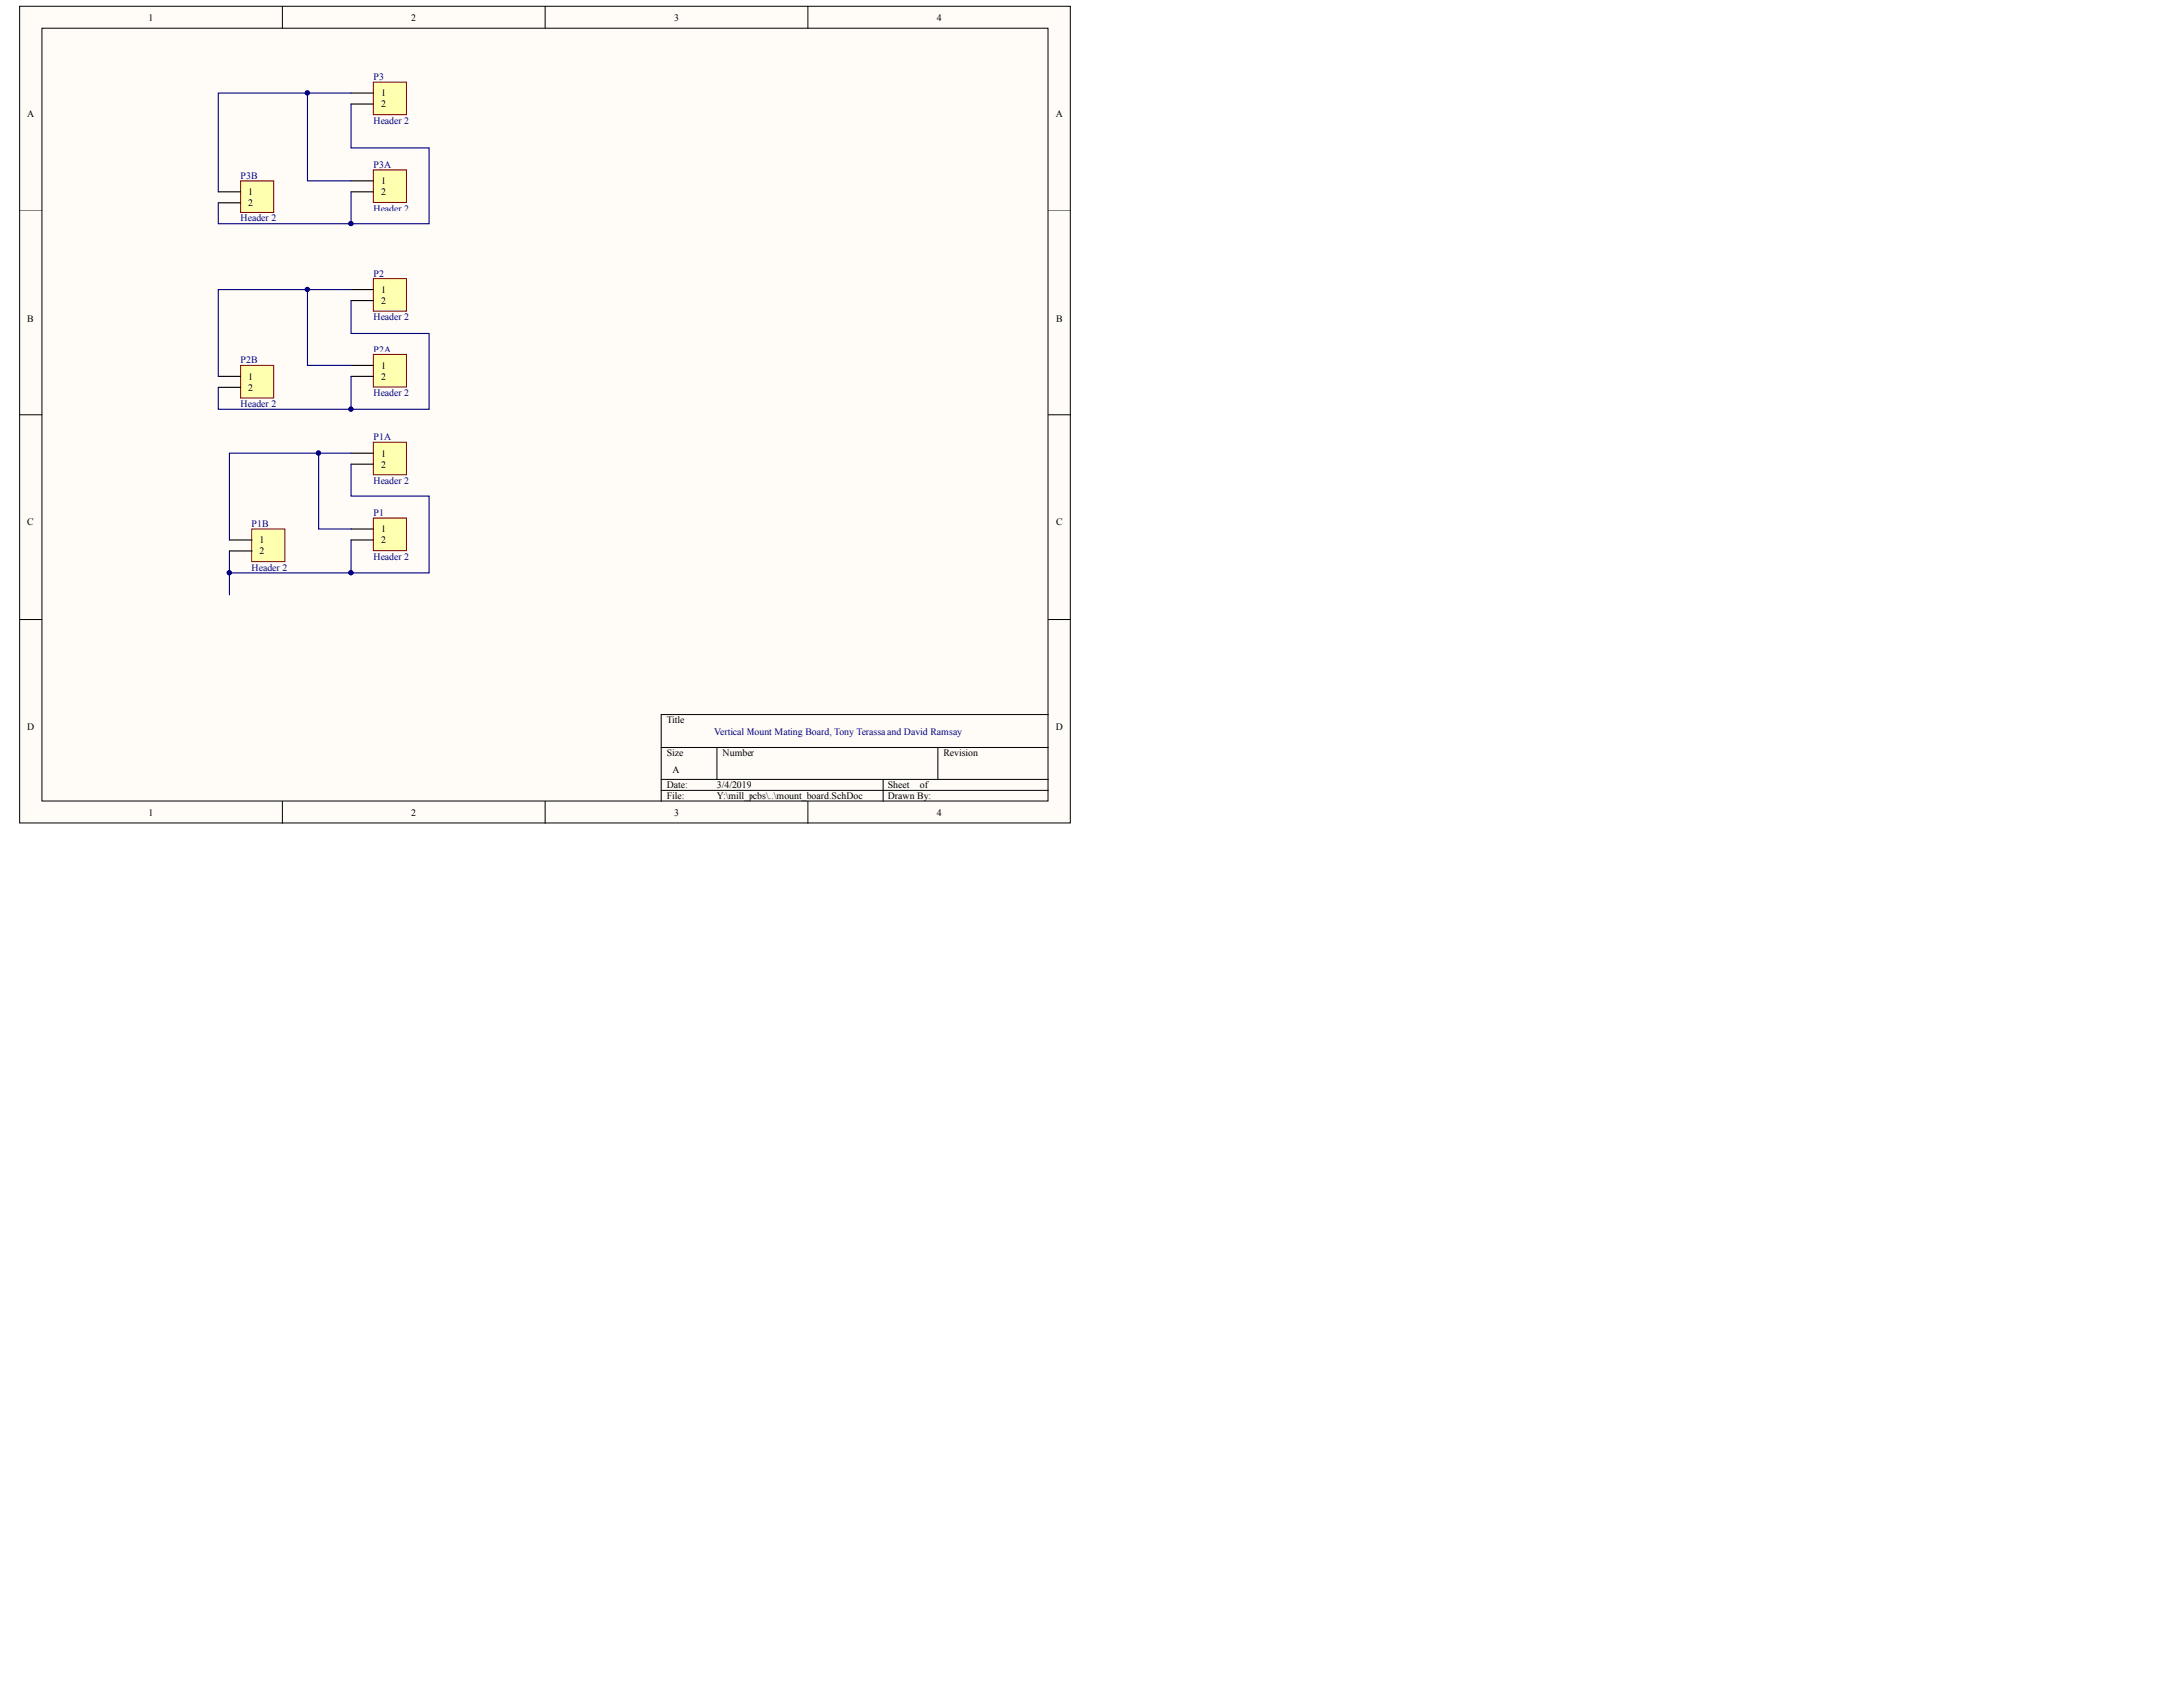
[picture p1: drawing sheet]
<svg xmlns="http://www.w3.org/2000/svg" width="558mm" height="432mm" viewBox="0 0 558 432" stroke-linecap="round" stroke-linejoin="round" font-family="sans-serif">
<g fill="#fffcf8" stroke="#000" stroke-width=".25">
<path d="M5 1.6h268.7v208.7h-268.7z"/>
<path d="M10.6 7.2h257.5v197.5h-257.5z"/>
</g>
<g fill="none" stroke="#000" stroke-width=".25">
<path d="M72.2 1.6v5.6M139.4 1.6v5.6M206.6 1.6v5.6M5 53.8h5.6M268.1 53.8h5.7M5 106h5.6M268.1 106h5.7M5 158.2h5.6M268.1 158.2h5.7M169.1 190.9h99M169.1 199.3h99M183.3 190.9v8.4"/>
<path d="M225.7 199.3v5.5M239.8 190.9v8.4M268.1 182.6h-99v22.2M72.2 204.8v5.6M139.4 204.8v5.6M169.1 202h99M206.6 204.8v5.6"/>
</g>
<path d="M95.5 43.4h8.4v8.2h-8.4z" fill="#ffffb0" stroke="#800000" stroke-width=".25"/>
<path d="M89.9 46.1h5.6M89.9 48.9h5.6" fill="none" stroke="#000" stroke-width=".28"/>
<path d="M95.5 90.7h8.4v8.2h-8.4z" fill="#ffffb0" stroke="#800000" stroke-width=".25"/>
<path d="M89.9 93.5h5.6M89.9 96.2h5.6" fill="none" stroke="#000" stroke-width=".28"/>
<path d="M95.5 113h8.4v8.2h-8.4z" fill="#ffffb0" stroke="#800000" stroke-width=".25"/>
<path d="M89.9 115.7h5.6M89.9 118.5h5.6" fill="none" stroke="#000" stroke-width=".28"/>
<path d="M95.5 21.1h8.4v8.2h-8.4z" fill="#ffffb0" stroke="#800000" stroke-width=".25"/>
<path d="M89.9 23.9h5.6M89.9 26.6h5.6" fill="none" stroke="#000" stroke-width=".28"/>
<path d="M95.5 71.2h8.4v8.3h-8.4z" fill="#ffffb0" stroke="#800000" stroke-width=".25"/>
<path d="M89.9 74h5.6M89.9 76.8h5.6" fill="none" stroke="#000" stroke-width=".28"/>
<path d="M95.5 132.4h8.4v8.3h-8.4z" fill="#ffffb0" stroke="#800000" stroke-width=".25"/>
<path d="M89.9 135.2h5.6M89.9 138h5.6" fill="none" stroke="#000" stroke-width=".28"/>
<path d="M89.9 23.9h-11.3v22.2h11.3M89.9 26.6v11.2h19.8v19.5h-19.8v-8.4M89.9 74h-11.3v19.5h11.3M89.9 76.8v8.3h19.8v19.5h-19.8v-8.4M89.9 115.7h-8.5v19.5h8.5M89.9 118.5v8.4h19.8v19.5h-19.8v-8.4" fill="none" stroke="#000080" stroke-width=".28"/>
<g fill="#000080" stroke="#000080" stroke-width=".25">
<circle cx="78.5" cy="23.8" r=".52"/>
<circle cx="89.8" cy="57.2" r=".52"/>
<circle cx="78.5" cy="73.9" r=".52"/>
<circle cx="89.8" cy="104.6" r=".52"/>
<circle cx="81.3" cy="115.7" r=".52"/>
<circle cx="89.8" cy="146.3" r=".52"/>
</g>
<path d="M61.6 46.1h8.4v8.3h-8.4z" fill="#ffffb0" stroke="#800000" stroke-width=".25"/>
<path d="M55.9 48.9h5.7M55.9 51.7h5.7" fill="none" stroke="#000" stroke-width=".28"/>
<path d="M61.6 93.5h8.4v8.2h-8.4z" fill="#ffffb0" stroke="#800000" stroke-width=".25"/>
<path d="M55.9 96.2h5.7M55.9 99h5.7" fill="none" stroke="#000" stroke-width=".28"/>
<path d="M64.4 135.2h8.4v8.3h-8.4z" fill="#ffffb0" stroke="#800000" stroke-width=".25"/>
<path d="M58.7 138h5.7M58.7 140.8h5.7" fill="none" stroke="#000" stroke-width=".28"/>
<path d="M78.6 23.9h-22.7v25M55.9 51.7v5.6h34M78.6 74h-22.7v22.2M55.9 99v5.6h34M81.4 115.7h-22.7v22.3M58.7 140.8v11.1M58.7 146.4h31.2" fill="none" stroke="#000080" stroke-width=".28"/>
<g fill="#000080" stroke="#000080" stroke-width=".25">
<circle cx="81.3" cy="115.7" r=".52"/>
<circle cx="58.7" cy="146.3" r=".52"/>
<circle cx="89.8" cy="146.3" r=".52"/>
<circle cx="89.8" cy="104.6" r=".52"/>
<circle cx="78.5" cy="73.9" r=".52"/>
<circle cx="89.8" cy="57.2" r=".52"/>
<circle cx="78.5" cy="23.8" r=".52"/>
</g>
<g font-size="2.5">
<text x="37.9" y="5.2">1</text>
<text x="105.1" y="5.2">2</text>
<text x="172.4" y="5.2">3</text>
<text x="239.5" y="5.2">4</text>
<text x="6.9" y="29.9">A</text>
<text x="97.5" y="24.7">1</text>
<text x="97.5" y="27.5">2</text>
<text x="270" y="29.9">A</text>
<text x="97.5" y="47">1</text>
<text x="63.5" y="49.8">1</text>
<text x="63.5" y="52.5">2</text>
<text x="97.5" y="49.8">2</text>
<text x="97.5" y="74.8">1</text>
<text x="97.5" y="77.6">2</text>
<text x="6.9" y="82.1">B</text>
<text x="270.1" y="82.1">B</text>
<text x="97.5" y="94.3">1</text>
<text x="63.5" y="97.1">1</text>
<text x="63.5" y="99.9">2</text>
<text x="97.5" y="97.1">2</text>
<text x="97.5" y="116.6">1</text>
<text x="97.5" y="119.4">2</text>
<text x="6.9" y="134.3">C</text>
<text x="97.5" y="136.1">1</text>
<text x="270.1" y="134.3">C</text>
<text x="66.4" y="138.8">1</text>
<text x="66.4" y="141.6">2</text>
<text x="97.5" y="138.8">2</text>
<text x="170.5" y="184.8">Title</text>
<text x="6.9" y="186.5">D</text>
<text x="270" y="186.5">D</text>
<text x="170.5" y="193.2">Size</text>
<text x="171.9" y="197.3">A</text>
<text x="184.7" y="193.2">Number</text>
<text x="241.2" y="193.2">Revision</text>
<text x="170.5" y="201.5">Date:</text>
<text x="183.3" y="201.5">3/4/2019</text>
<text x="227.1" y="201.5">Sheet</text>
<text x="235.3" y="201.5">of</text>
<text x="37.9" y="208.5">1</text>
<text x="105.1" y="208.5">2</text>
<text x="170.5" y="204.2">File:</text>
<text x="172.4" y="208.5">3</text>
<text x="183.3" y="204.2">Y:\mill_pcbs\..\mount_board.SchDoc</text>
<text x="227.1" y="204.2">Drawn By:</text>
<text x="239.5" y="208.5">4</text>
</g>
<g font-size="2.5" fill="#000080">
<text x="95.6" y="20.5">P3</text>
<text x="95.6" y="31.7">Header 2</text>
<text x="61.6" y="45.6">P3B</text>
<text x="95.6" y="42.8">P3A</text>
<text x="95.6" y="53.9">Header 2</text>
<text x="61.6" y="56.7">Header 2</text>
<text x="95.6" y="70.7">P2</text>
<text x="95.6" y="81.8">Header 2</text>
<text x="61.6" y="92.9">P2B</text>
<text x="95.6" y="90.1">P2A</text>
<text x="95.6" y="101.2">Header 2</text>
<text x="61.6" y="104.1">Header 2</text>
<text x="95.6" y="112.4">P1A</text>
<text x="95.6" y="123.5">Header 2</text>
<text x="95.6" y="131.9">P1</text>
<text x="64.4" y="134.7">P1B</text>
<text x="95.6" y="143.1">Header 2</text>
<text x="64.4" y="145.8">Header 2</text>
<text x="182.6" y="187.6">Vertical Mount Mating Board, Tony Terassa and David Ramsay</text>
</g>
</svg>
